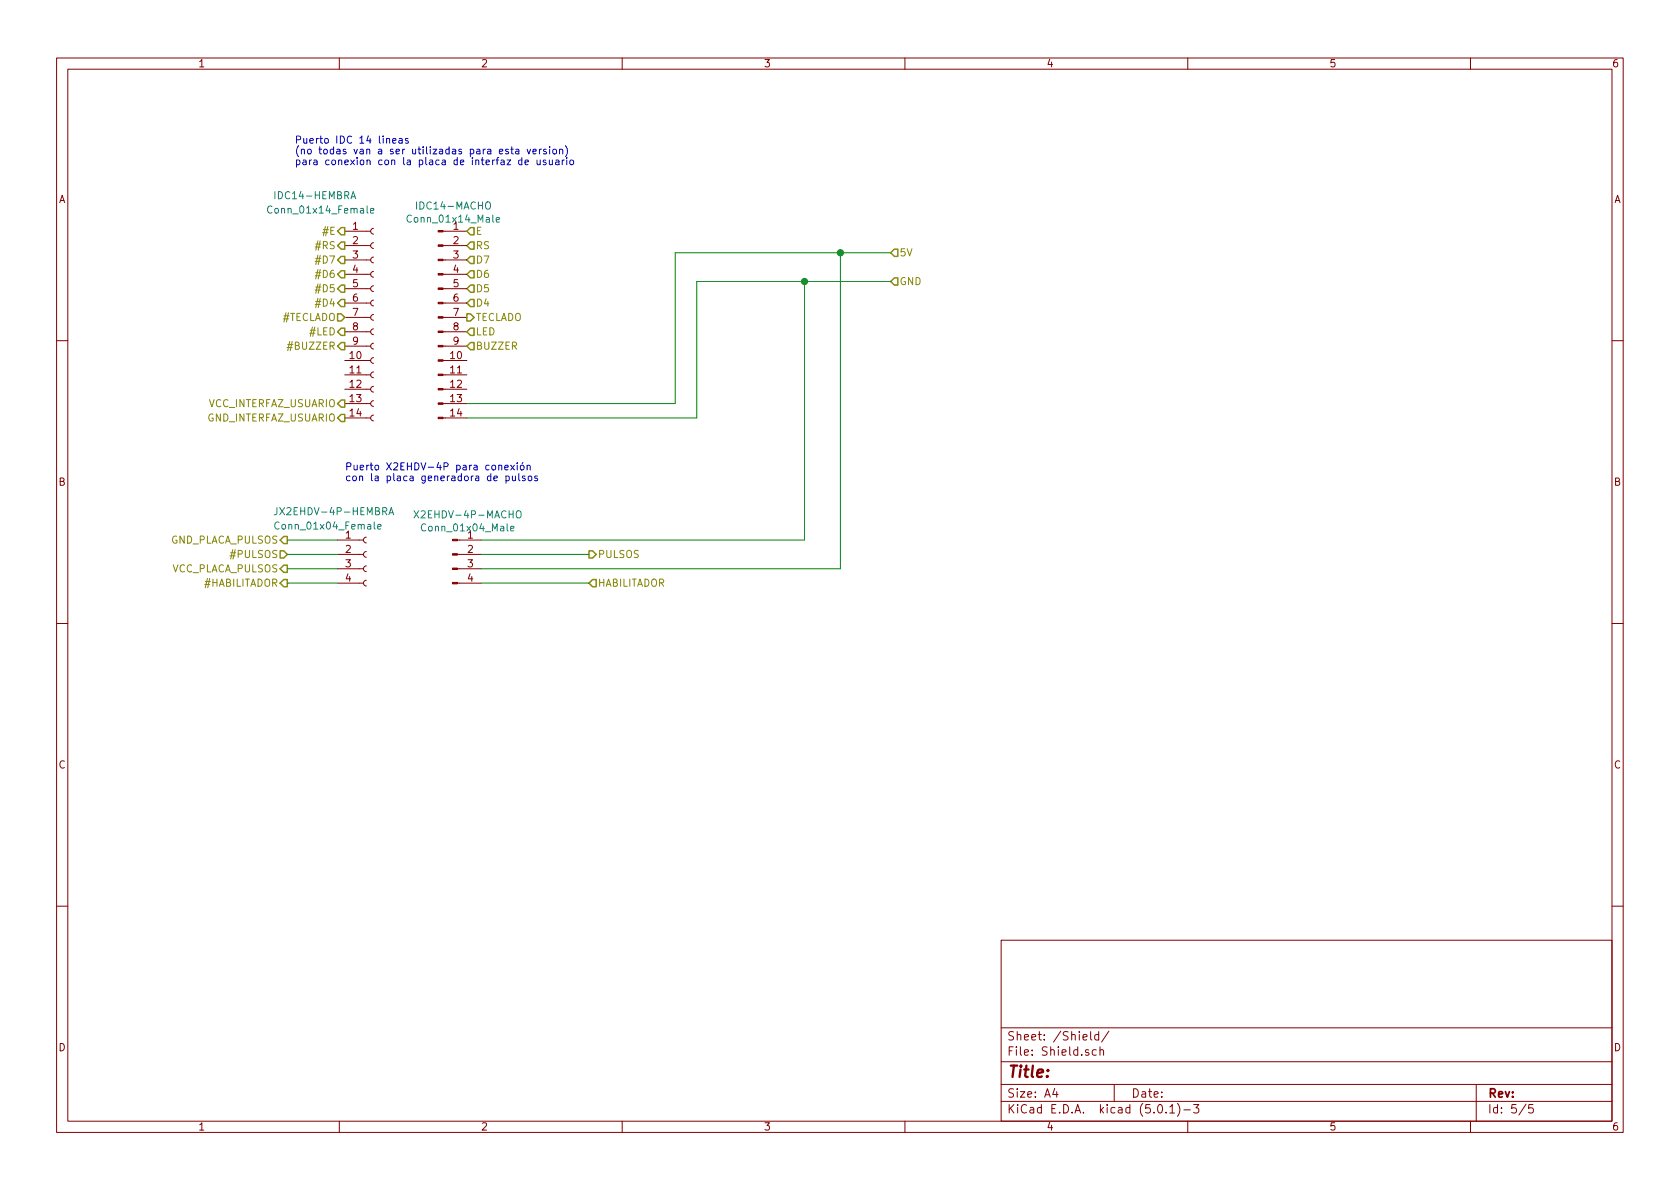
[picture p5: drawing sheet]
<svg xmlns="http://www.w3.org/2000/svg" width="297mm" height="210mm" viewBox="0 0 297 210" stroke-linecap="round" stroke-linejoin="round" font-family="sans-serif">
<g fill="none" stroke="#840000" stroke-width=".18">
<path d="M10 10.3h277v189.9h-277zM12 12.2h273v186.1h-273zM60 10.3v1.9M110 10.3v1.9M160 10.3v1.9M210 10.3v1.9M260 10.3v1.9M61 58.7h4.5M61 56.1h4.5M61 53.6h4.5M61 51h4.5M61 48.5h4.5"/>
<path d="M61 46h4.5M61 43.4h4.5M61 40.9h4.5M66 58.2l-.3 .1-.2 .3 .1 .4 .4 .2M66 55.6l-.3 .1-.2 .4 .1 .3 .4 .2M66 53.1l-.3 .1-.2 .3 .1 .4 .4 .2M66 50.5l-.3 .1-.2 .4 .1 .4 .4 .2M66 48l-.3 .1-.2 .3 .1 .4 .4 .2M66 45.5l-.3 .1-.2 .3 .1 .4 .4 .2M66 42.9l-.3 .1-.2 .4 .1 .3 .4 .2M66 40.4l-.3 .1-.2 .3 .1 .4 .4 .2M78.3 58.7h4.2"/>
<path d="M78.3 56.1h4.2M78.3 53.6h4.2M78.3 51h4.2M78.3 48.5h4.2M78.3 46h4.2M78.3 43.4h4.2M78.3 40.9h4.2M10 60.2h2M61 73.9h4.5M61 71.4h4.5M61 68.8h4.5M61 66.3h4.5"/>
<path d="M61 63.7h4.5M61 61.2h4.5M66 73.4l-.3 .1-.2 .3 .1 .4 .4 .2M66 70.9l-.3 .1-.2 .3 .1 .4 .4 .2M66 68.3l-.3 .1-.2 .4 .1 .3 .4 .2M66 65.8l-.3 .1-.2 .3 .1 .4 .4 .2M66 63.2l-.3 .1-.2 .4 .1 .4 .4 .2M66 60.7l-.3 .1-.2 .3 .1 .4 .4 .2M78.3 73.9h4.2M78.3 71.4h4.2M78.3 68.8h4.2M78.3 66.3h4.2"/>
<path d="M78.3 63.7h4.2M78.3 61.2h4.2M285 60.2h2M59.7 98h4.6M59.7 95.5h4.6M64.8 97.5l-.3 .1-.2 .4 .1 .3 .4 .2M64.8 95l-.3 .1-.2 .3 .1 .4 .4 .2M80.9 98h4.2M80.9 95.5h4.2M10 110.3h2M59.7 103.1h4.6M59.7 100.6h4.6"/>
<path d="M64.8 102.6l-.3 .1-.2 .3 .1 .4 .4 .2M64.8 100.1l-.3 .1-.2 .3 .1 .4 .4 .2M80.9 103.1h4.2M80.9 100.6h4.2M285 110.3h2M10 160.2h2M177 166.3h108v32h-108zM285 160.2h2M60 198.3v1.9M110 198.3v1.9M160 198.3v1.9M177 194.8h108"/>
<path d="M177 191.8h108M177 187.8h108M177 181.8h108M186.5 192.5l-.4 1h1M186.8 193v1M192.8 182.4v1.3l.3 .2M193.8 185.7l-.4-.1-.3 .3 .1 .6 .2 .1 .4-.1M194.3 183l-.5-.1-.3 .3 .1 .6 .2 .1 .5-.1M194.3 182.4v1.5M194.5 185.7l.2-.1 .3 .1 .1 .9M194.5 185.1v1.5M196.1 182.3l-1.3 2"/>
<path d="M197 191.8v3M204.8 195.5l.4-.2a.94 .94 0 0 1 0 1.5 .79 .79 0 0 1-.4-1.3zM206.2 196.7v.1M206.8 195.8l.5-.5v1.5M206.8 196.8h.9M208.2 195.1a1.71 1.71 0 0 1 0 2.3M209.3 196.3h1.2M210 198.3v1.9M211 195.3h1l-.5 .6 .4 .1v.7l-.2 .1-.7-.1M260 198.3v1.9M261 191.8v6.5M269.8 195.2l-1.2 2"/>
<path d="M271 195.3h-.7v.7l.2-.1 .5 .1 .1 .2-.1 .5-.2 .1-.5-.1"/>
</g>
<g fill="none" stroke="#848400" stroke-width=".25">
<path d="M59.7 46l.6-.7h.7v1.3h-.7zM59.7 48.5l.6-.6h.7v1.2h-.7zM59.7 51l.6-.6h.7v1.3h-.7zM59.7 53.6l.6-.6h.7v1.2h-.7zM59.7 40.9l.6-.6h.7v1.2h-.7zM59.7 55.5h.6l.7 .6-.7 .7h-.6zM59.7 58.7l.6-.7h.7v1.3h-.7zM60.3 42.8h.7v1.3h-.7l-.6-.7zM82.5 55.5h.7l.6 .6-.6 .7h-.7zM83.2 42.8h.6v1.3h-.6l-.7-.7zM83.2 45.3h.6v1.3h-.6l-.7-.6zM83.2 47.9h.6v1.2h-.6l-.7-.6z"/>
<path d="M83.2 50.4h.6v1.3h-.6l-.7-.7zM83.2 53h.6v1.2h-.6l-.7-.6zM83.2 40.3h.6v1.2h-.6l-.7-.6zM83.2 58h.6v1.3h-.6l-.7-.6zM157.5 44.7l.6-.6h.6v1.2h-.6zM157.5 49.8l.6-.7h.6v1.3h-.6zM59.7 71.4l.6-.7h.7v1.3h-.7zM59.7 61.2l.6-.6h.7v1.2h-.7zM60.3 73.3h.7v1.2h-.7l-.6-.6zM83.2 60.6h.6v1.2h-.6l-.7-.6zM49.5 97.4h.7l.6 .6-.6 .7h-.7zM50.2 99.9h.6v1.3h-.6l-.7-.6z"/>
<path d="M50.2 94.9h.6v1.2h-.6l-.7-.6zM104.1 97.4h.7l.6 .6-.6 .7h-.7zM50.2 102.5h.6v1.3h-.6l-.7-.7zM104.8 102.5h.6v1.3h-.6l-.7-.7z"/>
</g>
<path d="M142.2 49.8v45.7h-57.1M148.6 44.7v55.9h-63.5M157.5 44.7h-38.1v26.7h-36.9M157.5 49.8h-34.3v24.1h-40.7M50.8 98h8.9M50.8 95.5h8.9M85.1 98h19M50.8 103.1h8.9M50.8 100.6h8.9M85.1 103.1h19" fill="none" stroke="#008400" stroke-width=".18"/>
<g fill="#840000" stroke="#840000" stroke-width=".18">
<path d="M77.5 73.8h.8v.2h-.8z"/>
<path d="M77.5 71.2h.8v.3h-.8z"/>
<path d="M77.5 68.7h.8v.3h-.8z"/>
<path d="M77.5 66.2h.8v.2h-.8z"/>
<path d="M77.5 63.6h.8v.3h-.8z"/>
<path d="M77.5 61.1h.8v.2h-.8z"/>
<path d="M77.5 58.5h.8v.3h-.8z"/>
<path d="M77.5 56h.8v.3h-.8z"/>
<path d="M77.5 53.5h.8v.2h-.8z"/>
<path d="M77.5 50.9h.8v.3h-.8z"/>
<path d="M77.5 48.4h.8v.2h-.8z"/>
<path d="M77.5 45.8h.8v.3h-.8z"/>
<path d="M77.5 43.3h.8v.3h-.8z"/>
<path d="M77.5 40.8h.8v.2h-.8z"/>
<path d="M80 103h.9v.2h-.9z"/>
<path d="M80 100.5h.9v.2h-.9z"/>
<path d="M80 97.9h.9v.3h-.9z"/>
<path d="M80 95.4h.9v.2h-.9z"/>
</g>
<g fill="none" stroke="#008484" stroke-width=".18">
<path d="M48.1 36.5a.6 .6 0 0 0-.8 .5 .6 .6 0 0 0 .6 .7l.2-.1M62.1 35.1l.4-1.2 .4 1.2M62.2 34.8h.6M65.5 37.3l.6-.1-.1-.3-.3-.1-.2 .2 .1 .6h.4M87.7 38.9l.6-.1v-.3l-.4-.1-.2 .2 .1 .6h.5M49 89.8v.9a.39 .39 0 0 1-.5 .3M49.4 92.4a.6 .6 0 0 0-.9 .5 .6 .6 0 0 0 .6 .7l.3-.2M66.8 93.1l.6-.1-.1-.2-.3-.1-.2 .2v.6h.5M68.8 91l.4-1.2 .4 1.2M68.9 90.7h.6M73.2 90.3l.8 1.3M74 90.3l-.8 1.3"/>
<path d="M90.3 93.5l.6-.1-.1-.3h-.4l-.1 .1v.6h.5M91.3 90.5a.45 .45 0 0 1 .8 0 .88 .88 0 0 1-.3 1.1l-.3-.1a1.07 1.07 0 0 1-.2-1z"/>
</g>
<g fill="none" stroke="#0000c2" stroke-width=".18">
<path d="M69.4 24.9l.6-.1v-.3h-.4l-.2 .2 .1 .6h.5M70.6 24.5h.5v.8M71.1 24.8h-.4l-.2 .2 .2 .3h.4M72.2 24.5h-.3l-.2 .2v.1l.5 .2v.3h-.5M90.3 26.4h.5M90.5 26v1l.3 .2M91.2 26.4h.5v.8M91.7 26.7h-.4l-.2 .2 .2 .3h.4M92.3 28.3h-.4l-.2 .2 .1 .6h.5M92.3 27.9v1.2M92.8 28.7l.6-.1v-.3h-.4l-.2 .2 .1 .6h.5M93.2 26.4l.3 .8 .3-.8"/>
<path d="M94.2 26.8l.6-.1v-.3h-.4l-.2 .2 .1 .6h.5M94.9 28.3l.1 .8h.3l.2-.1M95.4 26.4v.8M95.5 28.3v.8M95.7 26.4l-.3 .2M96.5 28.3h-.3l-.2 .2 .1 .1 .4 .2v.3h-.5M96.6 26.4h-.3l-.2 .2 .1 .1 .4 .2v.3h-.5M97.1 28.3l.1 .8h.3l.2-.1M97.2 26v.1M97.2 26.4v.8M97.7 28.3v.8M97.8 26.4h.3l.2 .1 .1 .5-.1 .2h-.3l-.2-.1z"/>
<path d="M98.3 28.3h.5v.8M98.8 28.6h-.4l-.2 .2 .1 .3h.5M98.9 26.5l.2-.1h.3l.1 .8M98.9 26.4v.8M99.4 28.3v.8M99.8 28.3l-.4 .2M100 25.8a1.47 1.47 0 0 1 0 1.9M100.2 27.9v.1M100.2 28.3v.8M100.8 28.4l.2-.1 .4 .1v.5l-.1 .2h-.3l-.2-.1zM88.2 82.4l.2-.1h.3v.8M89.3 82.7l.6-.1-.1-.3h-.3l-.2 .1v.7h.5"/>
<path d="M89.5 84.2h.3l.2 .2-.1 .6h-.4M89.5 84.2v1.2M90.3 82.3l.7 .8M90.6 84.2l.1 .8h.3l.1-.1M91 82.3l-.7 .8M91.1 84.2v.8M91.4 81.8v.2M91.4 82.3v.8M91.7 83.7v1.1l.2 .2M92.1 82.3h.3l.3 .2-.2 .6h-.3l-.2-.1zM92.5 81.8l-.2 .2M92.8 84.2h-.3l-.1 .1v.2l.4 .2v.3h-.4"/>
<path d="M93.2 82.4l.2-.1h.3l.1 .8M93.2 82.3v.8M93.5 84.2h.3l.2 .1-.1 .7h-.3l-.2-.2zM95 84.2h-.3l-.2 .1 .1 .2 .4 .2v.3h-.5"/>
</g>
<g fill="#008400" stroke="#008400" stroke-width=".25">
<circle cx="148.6" cy="44.7" r=".51"/>
<circle cx="142.2" cy="49.8" r=".51"/>
</g>
<text font-size="2.8" fill="#840000" x="178" y="190.5">Title:</text>
<g font-size="2.1" fill="#840000">
<text x="178" y="184">Sheet: /Shield/</text>
<text x="178" y="186.7">File: Shield.sch</text>
<text x="178" y="196.9">KiCad E.D.A. kicad (5.0.1)-3</text>
<text x="178" y="194.1">Size: A4</text>
<text x="200" y="194.1">Date:</text>
<text x="263" y="194.1">Rev:</text>
<text x="263" y="196.9">Id: 5/5</text>
</g>
<g font-size="1.8" fill="#840000">
<text x="35" y="11.9">1</text>
<text x="85" y="11.9">2</text>
<text x="135" y="11.9">3</text>
<text x="185" y="11.9">4</text>
<text x="235" y="11.9">5</text>
<text x="285" y="11.9">6</text>
<text x="10.4" y="35.9">A</text>
<text x="285.4" y="35.9">A</text>
<text x="62.4" y="40.6">1</text>
<text x="80.2" y="40.6">1</text>
<text x="62.4" y="43.2">2</text>
<text x="62.4" y="45.7">3</text>
<text x="80.2" y="43.2">2</text>
<text x="80.2" y="45.7">3</text>
<text x="62.4" y="48.3">4</text>
<text x="62.4" y="50.8">5</text>
<text x="62.4" y="53.3">6</text>
<text x="80.2" y="48.3">4</text>
<text x="80.2" y="50.8">5</text>
<text x="80.2" y="53.3">6</text>
<text x="62.4" y="55.9">7</text>
<text x="62.4" y="58.4">8</text>
<text x="80.2" y="55.9">7</text>
<text x="80.2" y="58.4">8</text>
<text x="61.9" y="63.5">10</text>
<text x="62.4" y="61">9</text>
<text x="79.7" y="63.5">10</text>
<text x="80.2" y="61">9</text>
<text x="61.9" y="66">11</text>
<text x="61.9" y="68.6">12</text>
<text x="61.9" y="71.1">13</text>
<text x="79.7" y="66">11</text>
<text x="79.7" y="68.6">12</text>
<text x="79.7" y="71.1">13</text>
<text x="61.9" y="73.7">14</text>
<text x="79.7" y="73.7">14</text>
<text x="10.4" y="85.9">B</text>
<text x="285.4" y="85.9">B</text>
<text x="61.1" y="95.2">1</text>
<text x="82.7" y="95.2">1</text>
<text x="61.1" y="97.8">2</text>
<text x="61.1" y="100.3">3</text>
<text x="82.7" y="97.8">2</text>
<text x="82.7" y="100.3">3</text>
<text x="61.1" y="102.9">4</text>
<text x="82.7" y="102.9">4</text>
<text x="10.4" y="135.9">C</text>
<text x="285.4" y="135.9">C</text>
<text x="10.4" y="185.9">D</text>
<text x="285.4" y="185.9">D</text>
<text x="35" y="199.9">1</text>
<text x="85" y="199.9">2</text>
<text x="135" y="199.9">3</text>
<text x="185" y="199.9">4</text>
<text x="235" y="199.9">5</text>
<text x="285" y="199.9">6</text>
</g>
<g font-size="1.8" fill="#0000c2">
<text x="52.1" y="25.4">Puerto IDC 14 lineas</text>
<text x="52.1" y="27.3">(no todas van a ser utilizadas para esta version)</text>
<text x="52.1" y="29.2">para conexion con la placa de interfaz de usuario</text>
<text x="61" y="83.2">Puerto X2EHDV-4P para conexión</text>
<text x="61" y="85.1">con la placa generadora de pulsos</text>
</g>
<g font-size="1.8" fill="#008484">
<text x="49" y="35.2">IDC14-HEMBRA</text>
<text x="48" y="37.8">Conn_01x14_Female</text>
<text x="72.5" y="39.4">Conn_01x14_Male</text>
<text x="74" y="37.1">IDC14-MACHO</text>
<text x="49.3" y="93.6">Conn_01x04_Female</text>
<text x="49.5" y="91.1">JX2EHDV-4P-HEMBRA</text>
<text x="74.2" y="91.7">X2EHDV-4P-MACHO</text>
<text x="75" y="94">Conn_01x04_Male</text>
</g>
<g font-size="1.8" fill="#848400">
<text x="57.3" y="41.5">#E</text>
<text x="84.1" y="41.5">E</text>
<text x="56" y="44.1">#RS</text>
<text x="56.2" y="46.6">#D7</text>
<text x="84.1" y="44.1">RS</text>
<text x="84.1" y="46.6">D7</text>
<text x="159" y="45.3">5V</text>
<text x="56.2" y="49.1">#D6</text>
<text x="56.2" y="51.7">#D5</text>
<text x="84.1" y="49.1">D6</text>
<text x="84.1" y="51.7">D5</text>
<text x="159" y="50.4">GND</text>
<text x="49.9" y="56.8">#TECLADO</text>
<text x="54.9" y="59.3">#LED</text>
<text x="56.2" y="54.2">#D4</text>
<text x="84.1" y="54.2">D4</text>
<text x="84.1" y="56.8">TECLADO</text>
<text x="84.1" y="59.3">LED</text>
<text x="51.3" y="61.8">#BUZZER</text>
<text x="84.1" y="61.8">BUZZER</text>
<text x="36.6" y="74.5">GND_INTERFAZ_USUARIO</text>
<text x="36.8" y="72">VCC_INTERFAZ_USUARIO</text>
<text x="30" y="96.1">GND_PLACA_PULSOS</text>
<text x="30.2" y="101.2">VCC_PLACA_PULSOS</text>
<text x="41" y="98.7">#PULSOS</text>
<text x="105.7" y="98.7">PULSOS</text>
<text x="36.1" y="103.8">#HABILITADOR</text>
<text x="105.7" y="103.8">HABILITADOR</text>
</g>
</svg>
